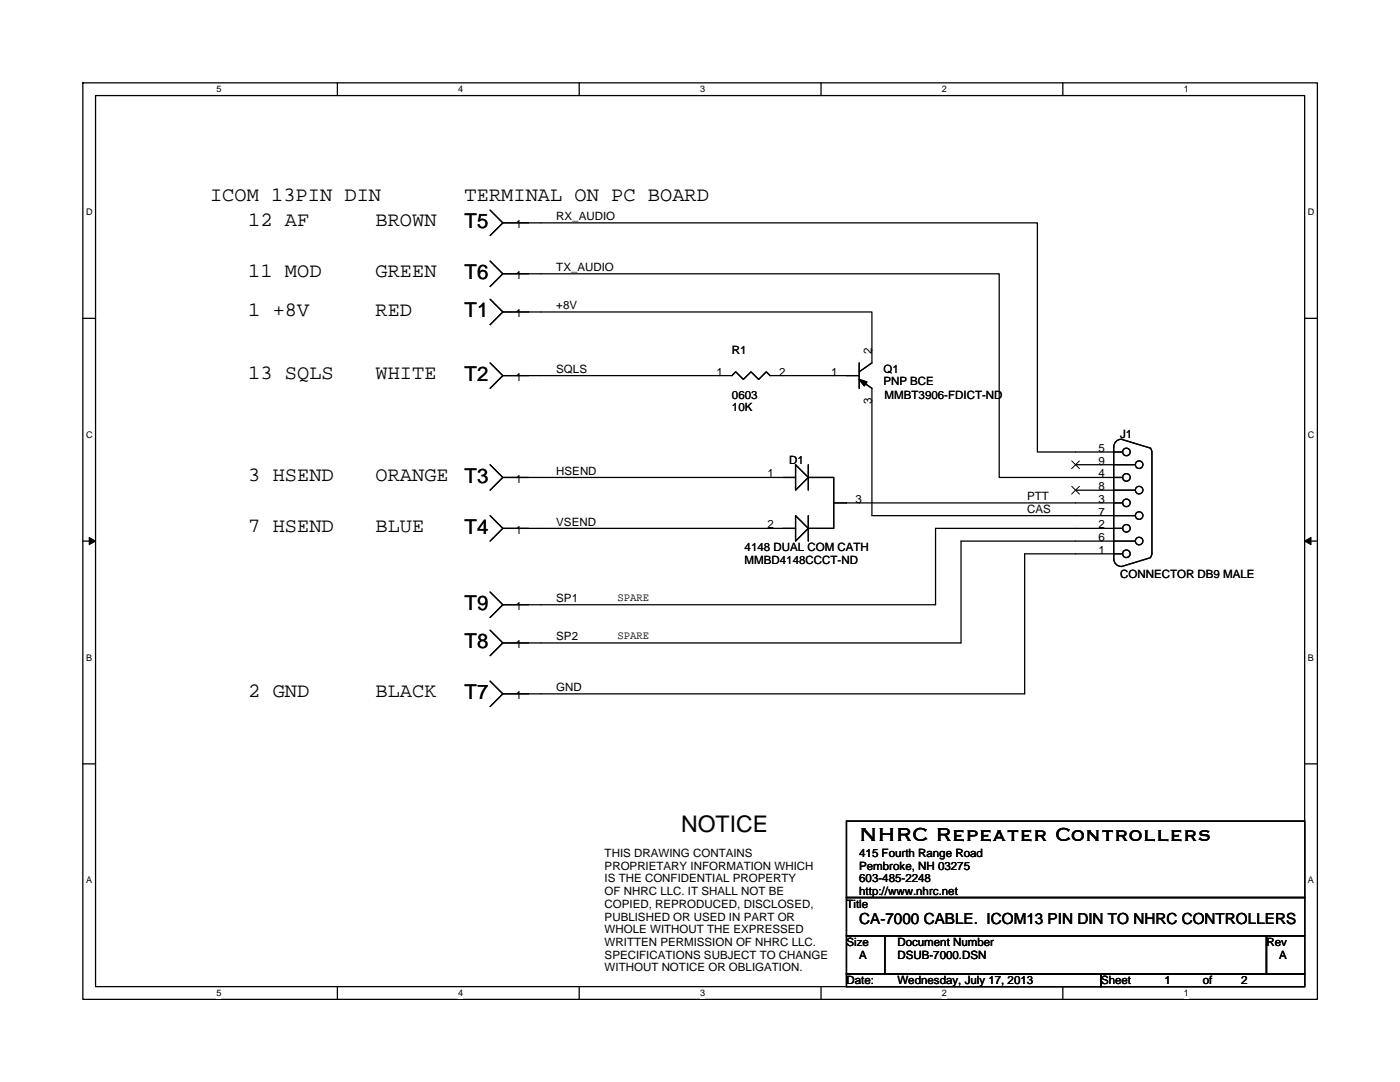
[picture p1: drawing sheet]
<svg xmlns="http://www.w3.org/2000/svg" width="279mm" height="216mm" viewBox="0 0 279 216" stroke-linecap="round" stroke-linejoin="round" font-family="sans-serif">
<path d="M16.5 16.5h246.4v182.9h-246.4zM19.1 19.1h241.3v177.8h-241.3z" fill="none" stroke="#000" stroke-width=".25"/>
<g fill="#fff">
<path d="M43.2 16.8h1v2h-1z"/>
<path d="M43.2 197.1h1v2.1h-1z"/>
</g>
<path d="M67.3 16.5v2.6M67.3 196.9v2.5" fill="none" stroke="#000" stroke-width=".25"/>
<g fill="#fff">
<path d="M91.5 16.8h1v2h-1z"/>
<path d="M91.5 197.1h1v2.1h-1z"/>
</g>
<path d="M115.6 16.5v2.6M115.6 196.9v2.5" fill="none" stroke="#000" stroke-width=".25"/>
<g fill="#fff">
<path d="M139.7 16.8h1v2h-1z"/>
<path d="M139.7 197.1h1v2.1h-1z"/>
</g>
<path d="M163.9 16.5v2.6M163.9 196.9v2.5" fill="none" stroke="#000" stroke-width=".25"/>
<g fill="#fff">
<path d="M188 16.8h1v2h-1z"/>
<path d="M188 197.1h1v2.1h-1z"/>
</g>
<path d="M212.1 16.5v2.6M212.1 196.9v2.5" fill="none" stroke="#000" stroke-width=".25"/>
<g fill="#fff">
<path d="M236.2 16.8h1v2h-1z"/>
<path d="M236.2 197.1h1v2.1h-1z"/>
<path d="M17.2 41.3h1.3v2h-1.3z"/>
<path d="M261 41.3h1.3v2h-1.3z"/>
<path d="M17.2 85.7h1.3v2.1h-1.3z"/>
<path d="M261 85.7h1.3v2.1h-1.3z"/>
</g>
<path d="M16.5 63.5h2.6M260.4 63.5h2.5" fill="none" stroke="#000" stroke-width=".25"/>
<g fill="#fff">
<path d="M17.2 130.2h1.2v2h-1.2z"/>
<path d="M261 130.2h1.2v2h-1.2z"/>
</g>
<path d="M16.5 108h2.6M260.4 108h2.5" fill="none" stroke="#000" stroke-width=".25"/>
<path d="M17.8 107.2l1.3 .8-1.3 .7zM260.4 108l1.2-.8v1.5z" fill="#000" stroke="#000" stroke-width=".2"/>
<g fill="#fff">
<path d="M17.2 174.6h1.2v2.1h-1.2z"/>
<path d="M261 174.6h1.2v2.1h-1.2z"/>
</g>
<g fill="none" stroke="#000" stroke-width=".25">
<path d="M97.8 52.1l2.6 2.5-2.6 2.6M97.8 59.7l2.6 2.6-2.6 2.5M97.8 41.9l2.6 2.6-2.6 2.5M100.4 44.5h106.6v45.7h17M100.4 54.6h99v40.7h24.6M97.8 72.4l2.6 2.6-2.6 2.5M100.4 62.3h73.6v10.1l-2.5 1.8M100.4 75h45.7l.7-.8 1.6 1.5 1.5-1.5 1.5 1.5 1.5-1.5 .8 .8h17.8M171.5 75.7l2.5 1.8v25.4h52.6M171.5 72.4v5.1M97.8 92.7l2.6 2.6-2.6 2.5M100.4 95.3h58.4"/>
<path d="M158.8 92.7l2.5 2.6-2.5 2.5zM161.3 92.7v5.1M161.3 95.3h5.1v10.1h-5.1v2.6M214.7 92.7h11.9M214.7 97.8h11.9M223.8 87.7a1.51 1.51 0 0 0-1.5 1.5v22.3a1.53 1.53 0 0 0 1.5 1.5M223.8 87.7l5.8 1.7M229.6 89.5l.3 .7M229.9 90.2v20.3M97.8 102.9l2.6 2.5-2.6 2.6M97.8 118.1l2.6 2.6-2.6 2.5M158.8 105.4h-58.4"/>
<path d="M158.8 102.9l2.5 2.5-2.5 2.6zM161.3 102.9v2.5M166.4 100.4h57.6M224 110.5h-19.5v28h-104.1M224 105.4h-37.3v15.3h-86.3M226.6 108h-34.8v20.3h-91.4M229.6 111.3l-5.8 1.8M229.9 110.5l-.3 .7M97.8 135.9l2.6 2.6-2.6 2.5M97.8 125.8l2.6 2.5-2.6 2.5M16.5 152.4h2.6M260.4 152.4h2.5"/>
<path d="M168.9 163.9h91.5v15.2h-91.5zM168.9 179.1h91.5v7.6h-91.5zM168.9 186.7h7.7v7.6h-7.7zM168.9 194.3h50.8v2.6h-50.8zM176.6 186.7h76.2v7.6h-76.2zM219.7 194.3h40.7v2.6h-40.7zM252.8 186.7h7.6v7.6h-7.6z"/>
<circle cx="224.8" cy="90.2" r=".76"/>
<circle cx="224.8" cy="95.3" r=".76"/>
<circle cx="227.3" cy="92.7" r=".76"/>
<circle cx="227.3" cy="97.8" r=".76"/>
<circle cx="224.8" cy="100.3" r=".76"/>
<circle cx="224.8" cy="105.4" r=".76"/>
<circle cx="224.8" cy="110.5" r=".76"/>
<circle cx="227.3" cy="108" r=".76"/>
<circle cx="227.3" cy="102.9" r=".76"/>
</g>
<g fill="#000" stroke="#000" stroke-width=".25">
<path d="M171.5 75.7l1.5 .5-.5 .8z" fill-rule="evenodd"/>
<path d="M171.5 75.7l1.5 .5-.5 .8z" fill-rule="evenodd"/>
</g>
<path d="M213.9 92l1.5 1.5M213.9 97l1.5 1.6M215.4 92l-1.5 1.5M215.4 97l-1.5 1.6" fill="none" stroke="#000" stroke-width=".2"/>
<text font-size="4.8" x="171.5" y="167.7">NHRC Repeater Controllers</text>
<text font-size="4.6" x="135.9" y="165.9">NOTICE</text>
<g font-size="4.1">
<text x="41.9" y="40.1">ICOM 13PIN DIN</text>
<text x="92.7" y="40.1">TERMINAL ON PC BOARD</text>
<text x="49.6" y="45.2">12 AF</text>
<text x="75" y="45.2">BROWN</text>
<text x="92.7" y="45.6">T5</text>
<text x="49.6" y="55.4">11 MOD</text>
<text x="75" y="55.4">GREEN</text>
<text x="92.7" y="55.7">T6</text>
<text x="49.6" y="63">1 +8V</text>
<text x="75" y="63">RED</text>
<text x="92.7" y="63.4">T1</text>
<text x="49.6" y="75.7">13 SQLS</text>
<text x="75" y="75.7">WHITE</text>
<text x="92.7" y="76.1">T2</text>
<text x="49.6" y="96">3 HSEND</text>
<text x="75" y="96">ORANGE</text>
<text x="92.7" y="96.4">T3</text>
<text x="49.6" y="106.2">7 HSEND</text>
<text x="75" y="106.2">BLUE</text>
<text x="92.7" y="106.5">T4</text>
<text x="92.7" y="121.8">T9</text>
<text x="92.7" y="129.4">T8</text>
<text x="49.6" y="139.2">2 GND</text>
<text x="75" y="139.2">BLACK</text>
<text x="92.7" y="139.6">T7</text>
</g>
<text font-size="3" x="171.5" y="184.4">CA-7000 CABLE. ICOM13 PIN DIN TO NHRC CONTROLLERS</text>
<g font-size="2.3">
<text x="102.9" y="45.5">1</text>
<text x="111" y="44">RX_AUDIO</text>
<text x="102.9" y="55.7">1</text>
<text x="111" y="54.1">TX_AUDIO</text>
<text x="102.9" y="63.3">1</text>
<text x="111" y="61.7">+8V</text>
<text x="146.1" y="70.7">R1</text>
<text x="174" y="70.6" transform="rotate(-90 174 70.6)">2</text>
<text x="102.9" y="76">1</text>
<text x="111" y="74.4">SQLS</text>
<text x="143" y="74.9">1</text>
<text x="155.5" y="74.9">2</text>
<text x="165.9" y="74.9">1</text>
<text x="176.3" y="74.5">Q1</text>
<text x="176.3" y="76.8">PNP BCE</text>
<text x="146.1" y="82.1">10K</text>
<text x="146.1" y="79.5">0603</text>
<text x="174" y="80.6" transform="rotate(-90 174 80.6)">3</text>
<text x="176.6" y="79.5">MMBT3906-FDICT-ND</text>
<text x="223.5" y="87.4">J1</text>
<text x="111" y="94.8">HSEND</text>
<text x="153.2" y="95.2">1</text>
<text x="157.5" y="92.5">D1</text>
<text x="219.2" y="90.2">5</text>
<text x="219.2" y="92.7">9</text>
<text x="219.2" y="95.2">4</text>
<text x="102.9" y="96.3">1</text>
<text x="170.7" y="100.3">3</text>
<text x="205" y="99.8">PTT</text>
<text x="219.2" y="97.8">8</text>
<text x="219.2" y="100.3">3</text>
<text x="102.9" y="106.5">1</text>
<text x="111" y="104.9">VSEND</text>
<text x="153.2" y="105.4">2</text>
<text x="205" y="102.4">CAS</text>
<text x="219.2" y="102.9">7</text>
<text x="219.2" y="105.4">2</text>
<text x="219.2" y="107.9">6</text>
<text x="148.6" y="110">4148 DUAL COM CATH</text>
<text x="148.6" y="112.6">MMBD4148CCCT-ND</text>
<text x="219.2" y="110.5">1</text>
<text x="123.2" y="120">SPARE</text>
<text x="223.5" y="115.4">CONNECTOR DB9 MALE</text>
<text x="102.9" y="121.7">1</text>
<text x="111" y="120.2">SP1</text>
<text x="102.9" y="129.3">1</text>
<text x="111" y="127.8">SP2</text>
<text x="123.2" y="127.6">SPARE</text>
<text x="111" y="137.9">GND</text>
<text x="102.9" y="139.5">1</text>
<text x="120.7" y="171">THIS DRAWING CONTAINS</text>
<text x="120.7" y="173.5">PROPRIETARY INFORMATION WHICH</text>
<text x="171.5" y="171">415 Fourth Range Road</text>
<text x="171.5" y="173.5">Pembroke, NH 03275</text>
<text x="120.7" y="176.1">IS THE CONFIDENTIAL PROPERTY</text>
<text x="120.7" y="178.6">OF NHRC LLC. IT SHALL NOT BE</text>
<text x="171.5" y="176.1">603-485-2248</text>
<text x="171.5" y="178.6">http://www.nhrc.net</text>
<text x="120.7" y="181.1">COPIED, REPRODUCED, DISCLOSED,</text>
<text x="120.7" y="183.7">PUBLISHED OR USED IN PART OR</text>
<text x="168.9" y="181.1">Title</text>
<text x="120.7" y="191.3">SPECIFICATIONS SUBJECT TO CHANGE</text>
<text x="120.7" y="186.2">WHOLE WITHOUT THE EXPRESSED</text>
<text x="120.7" y="188.8">WRITTEN PERMISSION OF NHRC LLC.</text>
<text x="168.9" y="188.8">Size</text>
<text x="171.5" y="191.3">A</text>
<text x="179.1" y="188.8">Document Number</text>
<text x="179.1" y="191.3">DSUB-7000.DSN</text>
<text x="252.7" y="188.8">Rev</text>
<text x="255.3" y="191.3">A</text>
<text x="120.7" y="193.8">WITHOUT NOTICE OR OBLIGATION.</text>
<text x="168.9" y="196.4">Date:</text>
<text x="179.1" y="196.4">Wednesday, July 17, 2013</text>
<text x="219.7" y="196.4">Sheet</text>
<text x="232.4" y="196.4">1</text>
<text x="240.1" y="196.4">of</text>
<text x="247.7" y="196.4">2</text>
</g>
<g font-size="1.8">
<text x="43.2" y="18.4">5</text>
<text x="91.5" y="18.4">4</text>
<text x="139.7" y="18.4">3</text>
<text x="188" y="18.4">2</text>
<text x="236.2" y="18.4">1</text>
<text x="17.2" y="42.9">D</text>
<text x="261" y="42.9">D</text>
<text x="17.2" y="87.4">C</text>
<text x="261" y="87.4">C</text>
<text x="17.2" y="131.8">B</text>
<text x="261" y="131.8">B</text>
<text x="17.2" y="176.3">A</text>
<text x="261" y="176.3">A</text>
<text x="43.2" y="198.8">5</text>
<text x="91.5" y="198.8">4</text>
<text x="139.7" y="198.8">3</text>
<text x="188" y="198.8">2</text>
<text x="236.2" y="198.8">1</text>
</g>
</svg>
